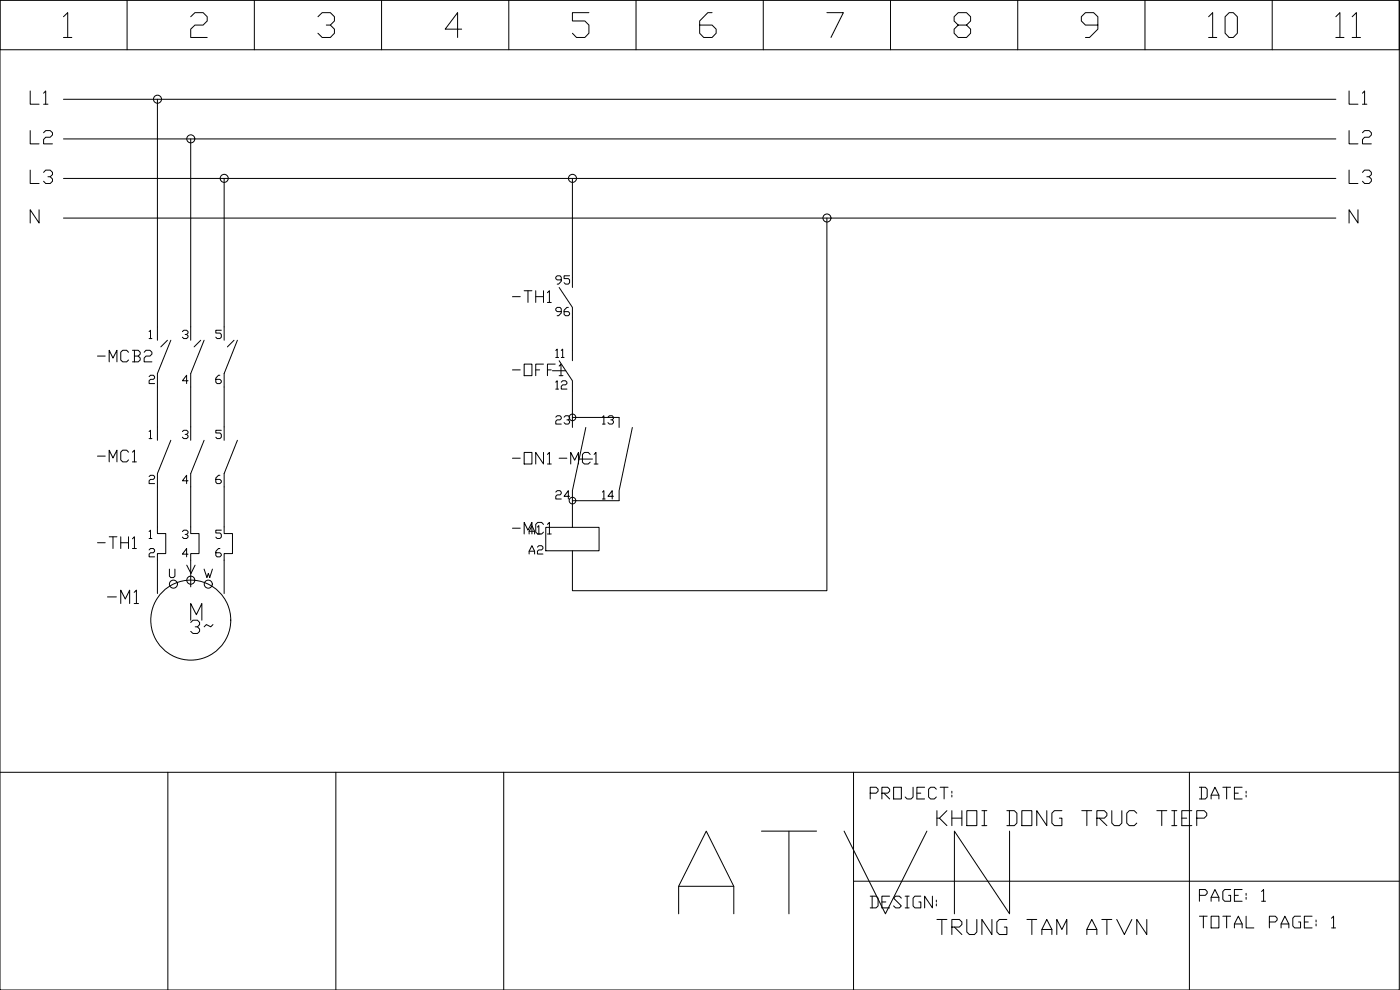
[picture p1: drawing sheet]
<svg xmlns="http://www.w3.org/2000/svg" width="420mm" height="297mm" viewBox="0 0 420 297" stroke-linecap="round" stroke-linejoin="round" font-family="sans-serif">
<!-- layer: DT_FRAME -->
<g fill="none" stroke="#000" stroke-width=".3">
<path d="M0 .1h419.9v296.9h-419.9zM0 .1v14.8h419.9v-14.8M38.1 .1v14.8M76.3 .1v14.8M114.5 .1v14.8M152.7 .1v14.8M190.9 .1v14.8M229.1 .1v14.8M267.3 .1v14.8M305.4 .1v14.8M343.6 .1v14.8M381.8 .1v14.8"/>
<path d="M0 231.7h419.9M50.4 231.7v65.3M100.8 231.7v65.3M151.2 231.7v65.3M256.2 231.7v65.3M357 231.7v65.3M256.2 264.4h163.7"/>
</g>
<!-- layer: DT_TEXT -->
<g fill="none" stroke="#000" stroke-width=".3">
<path d="M19 5l1.3-1.2v7.4M19 11.2h2.5M57.2 5l1.3-1.2h2.5l1.2 1.2v1.3l-1.2 1.2h-2.5l-1.3 1.2v2.5h5M95.4 5l1.3-1.2h2.4l1.3 1.2v1.3l-1.3 1.2h-1.2M99.1 7.5l1.3 1.2v1.3l-1.3 1.2h-2.4l-1.3-1.2M138.6 8.7h-5l3.7-4.9v7.4M176.7 3.8h-4.9v2.5h3.7l1.2 1.2v2.5l-1.2 1.2h-2.5l-1.2-1.2M213.7 3.8h-1.3l-2.4 2.5v3.7l1.2 1.2h2.5l1.2-1.2v-1.3l-1.2-1.2h-3.7M248.2 3.8h4.9l-3.7 7.4M287.6 7.5l-1.3-1.2v-1.3l1.3-1.2h2.5l1.2 1.2v1.3l-1.2 1.2h-2.5l-1.3 1.2v1.3l1.3 1.2h2.5l1.2-1.2v-1.3l-1.2-1.2M329.5 7.5h-3.7l-1.3-1.2v-1.3l1.3-1.2h2.4l1.3 1.2v3.7l-2.5 2.5h-1.2M11.7 62.9v4l-2.6-4v4"/>
<path d="M407.5 62.9v4l-2.6-4v4M44.7 99.5l.5-.4v2.5M54.7 99.5l.5-.4h.8l.4 .4v.4l-.4 .5h-.4M66.4 99.1h-1.6v.8h1.2l.4 .5v.8l-.4 .4h-.8l-.4-.4M44.7 113l.5-.4h.8l.4 .4v.4l-.4 .4h-.8l-.5 .4v.9h1.7M44.7 101.6h.9M56 100.4l.4 .3v.5l-.4 .4h-.8l-.5-.4M56.4 114.2h-1.7l1.3-1.6v2.5M66 112.6h-.4l-.8 .8v1.3l.4 .4h.8l.4-.4v-.5l-.4-.4h-1.2M44.7 129.5l.5-.4v2.5M44.7 131.6h.9M54.7 129.5l.5-.4h.8l.4 .4v.4l-.4 .4h-.4"/>
<path d="M56 130.3l.4 .5v.4l-.4 .4h-.8l-.5-.4M66.4 129.1h-1.6v.8h1.2l.4 .4v.9l-.4 .4h-.8l-.4-.4M44.7 143l.5-.4h.8l.4 .4v.4l-.4 .4h-.8l-.5 .5v.8h1.7M44.7 159.5l.5-.4v2.5M54.7 159.5l.5-.4h.8l.4 .4v.4l-.4 .4h-.4M56.4 144.3h-1.7l1.3-1.7v2.5M66 142.6h-.4l-.8 .8v1.3l.4 .4h.8l.4-.4v-.4l-.4-.5h-1.2M66.4 159.1h-1.6v.8h1.2l.4 .4v.8l-.4 .5h-.8l-.4-.5M153.8 158.5h2.3M44.7 165l.5-.4h.8l.4 .4v.4l-.4 .4h-.8l-.5 .5v.8h1.7M44.7 161.6h.9M56 160.3l.4 .5v.3l-.4 .5h-.8l-.5-.5"/>
<path d="M56.4 166.3h-1.7l1.3-1.7v2.5M66 164.6h-.4l-.8 .8v1.3l.4 .4h.8l.4-.4v-.4l-.4-.5h-1.2M164.3 160.2h1.1"/>
</g>
<!-- layer: DT_PWR_L1 -->
<g fill="none" stroke="#000" stroke-width=".3">
<path d="M19 29.8h381.9M47.2 29.8v68.3M47.2 116.1v12M47.2 146.1v12M47.2 168.1v10"/>
<circle cx="47.3" cy="29.8" r="1.21"/>
</g>
<!-- layer: DT_PWR_L2 -->
<g fill="none" stroke="#000" stroke-width=".3">
<path d="M19 41.7h381.9M57.2 41.7v56.4M57.2 116.1v12M57.2 146.1v12M57.2 168.1v8"/>
<circle cx="57.3" cy="41.7" r="1.21"/>
</g>
<!-- layer: DT_PWR_L3 -->
<g fill="none" stroke="#000" stroke-width=".3">
<path d="M19 53.5h381.9M67.3 53.5v44.6M67.3 116.1v12M67.3 146.1v12M67.3 168.1v10"/>
<circle cx="67.3" cy="53.5" r="1.21"/>
<circle cx="171.8" cy="53.5" r="1.21"/>
</g>
<!-- layer: DT_PWR_N -->
<g fill="none" stroke="#000" stroke-width=".3">
<path d="M19 65.4h381.9"/>
<circle cx="248.2" cy="65.4" r="1.21"/>
</g>
<!-- layer: DT_DEVICE_LINE -->
<g fill="none" stroke="#000" stroke-width=".3">
<path d="M47.2 98.1v4M57.2 98.1v4M67.3 98.1v4M167.8 86.3l4 5.9v3M50.2 102.1l-1.9 2M51.3 102.1l-4.1 10v4M60.2 102.1l-1.9 2M61.3 102.1l-4.1 10v4M70.2 102.1l-2 2M71.2 102.1l-3.9 10v4M167.8 108.2l4 6v3M47.2 128.1v4"/>
<path d="M51.3 132.1l-4.1 10v4M57.2 128.1v4M61.3 132.1l-4.1 10v4M67.3 128.1v4M71.2 132.1l-3.9 10v4M175.8 128.3l-4 18.9v3M189.8 128.3l-4 18.9v3M47.2 158.1v2h2.5v6h-2.5v2M57.2 158.1v2h2.5v6h-2.5v2M67.3 158.1v2h2.5v6h-2.5v2M163.8 158.2h16v7.1h-16zM50.8 170.8v2.1l.5 .4h.8l.4-.4v-2.1"/>
<path d="M57.2 186.1v-5l1.7 3.3 1.7-3.3v5"/>
<circle cx="52" cy="175.3" r="1.21"/>
<circle cx="57.3" cy="174.1" r="1.21"/>
<circle cx="57.3" cy="186.1" r="12"/>
</g>
<!-- layer: DT_CTRL_WIRE -->
<path d="M171.8 53.5v29.8M171.8 95.2v10M171.8 117.2v8.1h14M185.8 150.2h-14v8" fill="none" stroke="#000" stroke-width=".3"/>
<!-- layer: DT_CTRL_N -->
<path d="M248.2 65.4v111.8h-76.4v-11.9" fill="none" stroke="#000" stroke-width=".3"/>
<text font-size="34" x="202.5" y="275.5">ATVN</text>
<g font-size="11.9">
<text x="361.6" y="12.3">10</text>
<text x="399.7" y="12.3">11</text>
</g>
<g font-size="8.4">
<text x="280.1" y="249.1">KHOI DONG TRUC TIEP</text>
<text x="280.1" y="281.5">TRUNG TAM ATVN</text>
</g>
<g font-size="7.9">
<text x="7.8" y="56.4">L3</text>
<text x="403.6" y="56.4">L3</text>
<text x="31" y="182.4">-M1</text>
</g>
<g font-size="7.5">
<text x="7.8" y="32.5">L1</text>
<text x="403.6" y="32.5">L1</text>
<text x="7.8" y="44.4">L2</text>
<text x="403.6" y="44.4">L2</text>
<text x="56.1" y="191.2">3~</text>
</g>
<g font-size="7.1">
<text x="152.4" y="92.1">-TH1</text>
<text x="27.9" y="109.7">-MCB2</text>
<text x="152.4" y="113.9">-OFF1</text>
<text x="27.9" y="139.7">-MC1</text>
<text x="152.4" y="140.4">-ON1</text>
<text x="166.5" y="140.4">-MC1</text>
<text x="27.9" y="165.8">-TH1</text>
<text x="260" y="240.9">PROJECT:</text>
<text x="358.8" y="240.9">DATE:</text>
<text x="260" y="273.8">DESIGN:</text>
<text x="358.8" y="271.6">PAGE: 1</text>
<text x="358.8" y="279.8">TOTAL PAGE: 1</text>
</g>
<g font-size="5.7">
<text x="165.5" y="86.4">95</text>
<text x="165.5" y="96">96</text>
<text x="170" y="108.7" transform="rotate(-90 170 108.7)">11</text>
<text x="165.5" y="117.8">12</text>
<text x="165.5" y="128.4">23</text>
<text x="179.6" y="128.4">13</text>
<text x="165.5" y="151">24</text>
<text x="179.6" y="151">14</text>
<text x="157.7" y="161.6">A1</text>
<text x="157.7" y="167.6">A2</text>
<text x="54.7" y="173.2">V</text>
<text x="60" y="174.6">W</text>
</g>
</svg>
